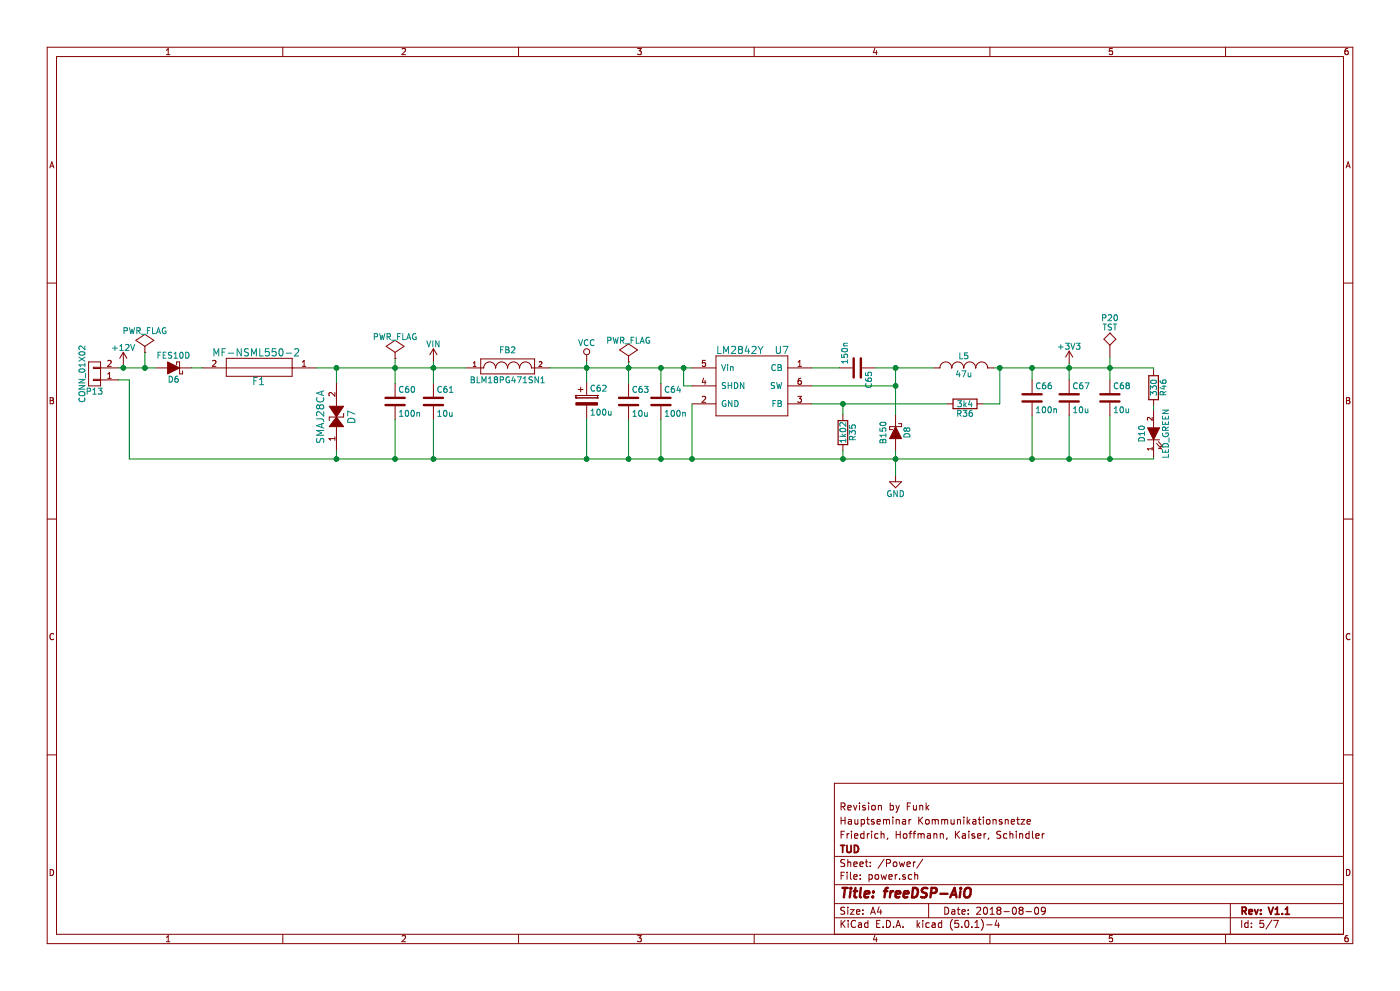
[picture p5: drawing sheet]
EESchema Schematic File Version 4
LIBS:smd_aio-cache
EELAYER 26 0
EELAYER END
$Descr A4 11693 8268
encoding utf-8
Sheet 5 7
Title "freeDSP-AiO"
Date "2018-08-09"
Rev "V1.1"
Comp "TUD"
Comment1 "Friedrich, Hoffmann, Kaiser, Schindler"
Comment2 "Hauptseminar Kommunikationsnetze"
Comment3 "Revision by Funk"
Comment4 ""
$EndDescr
$Comp
L smd_aio-rescue:LM284x U7
U 1 1
P 6280 3220
F 0 "U7" H 6530 3520 60  0000 C CNN
F 1 "LM2842Y" H 6180 3520 60  0000 C CNN
F 2 "fdsp_housing:SOT23-6_1.7x3.0mm_Pitch0.95mm" H 6330 3220 60  0001 C CNN
F 3 "" H 6330 3220 60  0000 C CNN
	1    6280 3220
	1    0    0    -1  
$EndComp
$Comp
L smd_aio-rescue:CONN_01X02 P13
U 1 1
P 790 3120
F 0 "P13" H 790 3270 50  0000 C CNN
F 1 "CONN_01X02" V 890 3120 50  0000 C CNN
F 2 "fdsp_connector:RIACON101-2" H 790 3120 60  0001 C CNN
F 3 "" H 790 3120 60  0000 C CNN
	1    790  3120
	-1   0    0    1   
$EndComp
$Comp
L smd_aio-rescue:D_Schottky D6
U 1 1
P 1450 3070
F 0 "D6" H 1450 3170 50  0000 C CNN
F 1 "FES10D" H 1450 2970 50  0000 C CNN
F 2 "FES10D:FES10D" H 1450 3070 60  0001 C CNN
F 3 "" H 1450 3070 60  0000 C CNN
	1    1450 3070
	-1   0    0    1   
$EndComp
$Comp
L smd_aio-rescue:0ZCJ0050AF2E F1
U 1 1
P 2390 2940
F 0 "F1" H 2160 2700 60  0000 C CNN
F 1 "MF-NSML550-2" H 2140 2940 60  0000 C CNN
F 2 "fdsp_resistor:R_1206_HandSoldering" H 2140 2940 60  0001 C CNN
F 3 "" H 2140 2940 60  0001 C CNN
	1    2390 2940
	1    0    0    -1  
$EndComp
$Comp
L smd_aio-rescue:SMAJ28A D7
U 1 1
P 2940 3480
F 0 "D7" H 2940 3480 60  0000 C CNN
F 1 "SMAJ28CA" H 2940 3220 60  0000 C CNN
F 2 "fdsp_diode:SMA" H 2940 3480 60  0001 C CNN
F 3 "" H 2940 3480 60  0001 C CNN
	1    2940 3480
	0    1    1    0   
$EndComp
$Comp
L smd_aio-rescue:C C60
U 1 1
P 3300 3350
F 0 "C60" H 3325 3450 50  0000 L CNN
F 1 "100n" H 3325 3250 50  0000 L CNN
F 2 "fdsp_capacitor:C_1206_HandSoldering" H 3338 3200 30  0001 C CNN
F 3 "" H 3300 3350 60  0000 C CNN
	1    3300 3350
	1    0    0    -1  
$EndComp
$Comp
L smd_aio-rescue:C C61
U 1 1
P 3620 3350
F 0 "C61" H 3645 3450 50  0000 L CNN
F 1 "10u" H 3645 3250 50  0000 L CNN
F 2 "fdsp_capacitor:C_1206_HandSoldering" H 3658 3200 30  0001 C CNN
F 3 "" H 3620 3350 60  0000 C CNN
	1    3620 3350
	1    0    0    -1  
$EndComp
$Comp
L smd_aio-rescue:FILTER FB2
U 1 1
P 4240 3070
F 0 "FB2" H 4240 3220 50  0000 C CNN
F 1 "BLM18PG471SN1" H 4240 2970 50  0000 C CNN
F 2 "fdsp_resistor:R_0603_HandSoldering" H 4240 3070 50  0001 C CNN
F 3 "" H 4240 3070 50  0000 C CNN
	1    4240 3070
	1    0    0    -1  
$EndComp
$Comp
L smd_aio-rescue:CP C62
U 1 1
P 4900 3340
F 0 "C62" H 4925 3440 50  0000 L CNN
F 1 "100u" H 4925 3240 50  0000 L CNN
F 2 "fdsp_capacitor:C_Radial_D6.3_L11.2_P2.5" H 4938 3190 30  0001 C CNN
F 3 "" H 4900 3340 60  0000 C CNN
	1    4900 3340
	1    0    0    -1  
$EndComp
$Comp
L smd_aio-rescue:C C63
U 1 1
P 5250 3350
F 0 "C63" H 5275 3450 50  0000 L CNN
F 1 "10u" H 5275 3250 50  0000 L CNN
F 2 "fdsp_capacitor:C_1206_HandSoldering" H 5288 3200 30  0001 C CNN
F 3 "" H 5250 3350 60  0000 C CNN
	1    5250 3350
	1    0    0    -1  
$EndComp
$Comp
L smd_aio-rescue:C C64
U 1 1
P 5520 3350
F 0 "C64" H 5545 3450 50  0000 L CNN
F 1 "100n" H 5545 3250 50  0000 L CNN
F 2 "fdsp_capacitor:C_1206_HandSoldering" H 5558 3200 30  0001 C CNN
F 3 "" H 5520 3350 60  0000 C CNN
	1    5520 3350
	1    0    0    -1  
$EndComp
$Comp
L smd_aio-rescue:C C65
U 1 1
P 7160 3070
F 0 "C65" H 7185 3170 50  0000 L CNN
F 1 "150n" H 6940 2970 50  0000 L CNN
F 2 "fdsp_capacitor:C_1206_HandSoldering" H 7198 2920 30  0001 C CNN
F 3 "" H 7160 3070 60  0000 C CNN
	1    7160 3070
	0    1    1    0   
$EndComp
$Comp
L smd_aio-rescue:R R35
U 1 1
P 7040 3610
F 0 "R35" V 7120 3610 50  0000 C CNN
F 1 "1k02" V 7040 3610 50  0000 C CNN
F 2 "fdsp_resistor:R_1206_HandSoldering" V 6970 3610 30  0001 C CNN
F 3 "" H 7040 3610 30  0000 C CNN
	1    7040 3610
	1    0    0    -1  
$EndComp
$Comp
L smd_aio-rescue:D_Schottky D8
U 1 1
P 7480 3610
F 0 "D8" H 7480 3710 50  0000 C CNN
F 1 "B150" H 7480 3510 50  0000 C CNN
F 2 "fdsp_diode:SMA" H 7480 3610 60  0001 C CNN
F 3 "" H 7480 3610 60  0000 C CNN
	1    7480 3610
	0    1    1    0   
$EndComp
$Comp
L smd_aio-rescue:Inductor L5
U 1 1
P 8050 3070
F 0 "L5" H 8050 3170 50  0000 C CNN
F 1 "47u" H 8050 3020 50  0000 C CNN
F 2 "Choke_SMD_10:Choke_SMD_10.1x10.0" H 8050 3070 50  0001 C CNN
F 3 "" H 8050 3070 50  0000 C CNN
	1    8050 3070
	1    0    0    -1  
$EndComp
$Comp
L smd_aio-rescue:R R36
U 1 1
P 8060 3370
F 0 "R36" V 8140 3370 50  0000 C CNN
F 1 "3k4" V 8060 3370 50  0000 C CNN
F 2 "fdsp_resistor:R_1206_HandSoldering" V 7990 3370 30  0001 C CNN
F 3 "" H 8060 3370 30  0000 C CNN
	1    8060 3370
	0    1    1    0   
$EndComp
$Comp
L smd_aio-rescue:C C66
U 1 1
P 8620 3320
F 0 "C66" H 8645 3420 50  0000 L CNN
F 1 "100n" H 8645 3220 50  0000 L CNN
F 2 "fdsp_capacitor:C_1206_HandSoldering" H 8658 3170 30  0001 C CNN
F 3 "" H 8620 3320 60  0000 C CNN
	1    8620 3320
	1    0    0    -1  
$EndComp
$Comp
L smd_aio-rescue:C C67
U 1 1
P 8930 3320
F 0 "C67" H 8955 3420 50  0000 L CNN
F 1 "10u" H 8955 3220 50  0000 L CNN
F 2 "fdsp_capacitor:C_1206_HandSoldering" H 8968 3170 30  0001 C CNN
F 3 "" H 8930 3320 60  0000 C CNN
	1    8930 3320
	1    0    0    -1  
$EndComp
$Comp
L smd_aio-rescue:C C68
U 1 1
P 9270 3320
F 0 "C68" H 9295 3420 50  0000 L CNN
F 1 "10u" H 9295 3220 50  0000 L CNN
F 2 "fdsp_capacitor:C_1206_HandSoldering" H 9308 3170 30  0001 C CNN
F 3 "" H 9270 3320 60  0000 C CNN
	1    9270 3320
	1    0    0    -1  
$EndComp
$Comp
L smd_aio-rescue:+3V3 #PWR0107
U 1 1
P 8930 3030
F 0 "#PWR0107" H 8930 2880 50  0001 C CNN
F 1 "+3V3" H 8930 3170 50  0000 C CNN
F 2 "" H 8930 3030 60  0000 C CNN
F 3 "" H 8930 3030 60  0000 C CNN
	1    8930 3030
	1    0    0    -1  
$EndComp
Wire Wire Line
	990  3070 1030 3070
Wire Wire Line
	2640 3070 2810 3070
Wire Wire Line
	4590 3070 4900 3070
Wire Wire Line
	990  3170 1080 3170
Wire Wire Line
	1080 3170 1080 3830
Wire Wire Line
	1080 3830 2810 3830
Wire Wire Line
	2810 3760 2810 3830
Connection ~ 2810 3830
Wire Wire Line
	3300 3500 3300 3830
Connection ~ 3300 3830
Wire Wire Line
	3300 2990 3300 3070
Connection ~ 3300 3070
Wire Wire Line
	3620 3500 3620 3830
Connection ~ 3620 3830
Wire Wire Line
	3620 3010 3620 3070
Connection ~ 3620 3070
Wire Wire Line
	4900 3490 4900 3830
Connection ~ 4900 3830
Wire Wire Line
	4900 3010 4900 3070
Connection ~ 4900 3070
Wire Wire Line
	5250 3500 5250 3830
Connection ~ 5250 3830
Wire Wire Line
	5250 3020 5250 3070
Connection ~ 5250 3070
Wire Wire Line
	5520 3500 5520 3830
Connection ~ 5520 3830
Wire Wire Line
	5520 3200 5520 3070
Connection ~ 5520 3070
Wire Wire Line
	6780 3070 7010 3070
Wire Wire Line
	5780 3370 5780 3830
Connection ~ 5780 3830
Wire Wire Line
	5780 3220 5710 3220
Wire Wire Line
	5710 3220 5710 3070
Connection ~ 5710 3070
Wire Wire Line
	6780 3220 7480 3220
Wire Wire Line
	7480 3070 7480 3220
Connection ~ 7480 3070
Wire Wire Line
	7310 3070 7480 3070
Connection ~ 7480 3220
Wire Wire Line
	6780 3370 7040 3370
Wire Wire Line
	7040 3460 7040 3370
Connection ~ 7040 3370
Wire Wire Line
	8300 3070 8350 3070
Wire Wire Line
	8210 3370 8350 3370
Wire Wire Line
	8350 3370 8350 3070
Connection ~ 8350 3070
Wire Wire Line
	8620 3170 8620 3070
Connection ~ 8620 3070
Wire Wire Line
	8930 3030 8930 3070
Connection ~ 8930 3070
Wire Wire Line
	9270 2980 9270 3070
Wire Wire Line
	9270 3830 9270 3470
Wire Wire Line
	8620 3470 8620 3830
Connection ~ 8620 3830
Wire Wire Line
	8930 3470 8930 3830
Connection ~ 8930 3830
$Comp
L smd_aio-rescue:GND #PWR0108
U 1 1
P 7480 3970
F 0 "#PWR0108" H 7480 3720 50  0001 C CNN
F 1 "GND" H 7480 3820 50  0000 C CNN
F 2 "" H 7480 3970 60  0000 C CNN
F 3 "" H 7480 3970 60  0000 C CNN
	1    7480 3970
	1    0    0    -1  
$EndComp
Wire Wire Line
	7480 3760 7480 3830
Connection ~ 7480 3830
Wire Wire Line
	7040 3760 7040 3830
Connection ~ 7040 3830
$Comp
L smd_aio-rescue:VCC #PWR0109
U 1 1
P 4900 3010
F 0 "#PWR0109" H 4900 2860 50  0001 C CNN
F 1 "VCC" H 4900 3160 50  0000 C CNN
F 2 "" H 4900 3010 60  0000 C CNN
F 3 "" H 4900 3010 60  0000 C CNN
	1    4900 3010
	1    0    0    -1  
$EndComp
$Comp
L smd_aio-rescue:PWR_FLAG #FLG0110
U 1 1
P 5250 3020
F 0 "#FLG0110" H 5250 3115 50  0001 C CNN
F 1 "PWR_FLAG" H 5250 3200 50  0000 C CNN
F 2 "" H 5250 3020 50  0000 C CNN
F 3 "" H 5250 3020 50  0000 C CNN
	1    5250 3020
	1    0    0    -1  
$EndComp
$Comp
L smd_aio-rescue:+12V #PWR0111
U 1 1
P 1030 3040
F 0 "#PWR0111" H 1030 2890 50  0001 C CNN
F 1 "+12V" H 1030 3180 50  0000 C CNN
F 2 "" H 1030 3040 60  0000 C CNN
F 3 "" H 1030 3040 60  0000 C CNN
	1    1030 3040
	1    0    0    -1  
$EndComp
$Comp
L smd_aio-rescue:PWR_FLAG #FLG0112
U 1 1
P 1210 2940
F 0 "#FLG0112" H 1210 3035 50  0001 C CNN
F 1 "PWR_FLAG" H 1210 3120 50  0000 C CNN
F 2 "" H 1210 2940 50  0000 C CNN
F 3 "" H 1210 2940 50  0000 C CNN
	1    1210 2940
	1    0    0    -1  
$EndComp
Wire Wire Line
	1030 3040 1030 3070
Connection ~ 1030 3070
Wire Wire Line
	1210 2940 1210 3070
Connection ~ 1210 3070
Wire Wire Line
	1600 3070 1690 3070
$Comp
L smd_aio-rescue:VIN #PWR0113
U 1 1
P 3620 3010
F 0 "#PWR0113" H 3620 2860 50  0001 C CNN
F 1 "VIN" H 3620 3150 50  0000 C CNN
F 2 "" H 3620 3010 60  0000 C CNN
F 3 "" H 3620 3010 60  0000 C CNN
	1    3620 3010
	1    0    0    -1  
$EndComp
$Comp
L smd_aio-rescue:PWR_FLAG #FLG0114
U 1 1
P 3300 2990
F 0 "#FLG0114" H 3300 3085 50  0001 C CNN
F 1 "PWR_FLAG" H 3300 3170 50  0000 C CNN
F 2 "" H 3300 2990 50  0000 C CNN
F 3 "" H 3300 2990 50  0000 C CNN
	1    3300 2990
	1    0    0    -1  
$EndComp
Wire Wire Line
	2810 3190 2810 3070
Connection ~ 2810 3070
$Comp
L smd_aio-rescue:LED D10
U 1 1
P 9635 3620
F 0 "D10" H 9635 3720 50  0000 C CNN
F 1 "LED_GREEN" H 9635 3520 50  0000 C CNN
F 2 "fdsp_resistor:R_1206_HandSoldering" H 9635 3620 60  0001 C CNN
F 3 "" H 9635 3620 60  0000 C CNN
	1    9635 3620
	0    -1   -1   0   
$EndComp
$Comp
L smd_aio-rescue:R R46
U 1 1
P 9635 3235
F 0 "R46" V 9715 3235 50  0000 C CNN
F 1 "330" V 9635 3235 50  0000 C CNN
F 2 "fdsp_resistor:R_1206_HandSoldering" V 9565 3235 30  0001 C CNN
F 3 "" H 9635 3235 30  0000 C CNN
	1    9635 3235
	1    0    0    -1  
$EndComp
Wire Wire Line
	9635 3070 9635 3085
Connection ~ 9270 3070
Wire Wire Line
	9635 3830 9635 3820
Connection ~ 9270 3830
Wire Wire Line
	9635 3385 9635 3420
$Comp
L smd_aio-rescue:TST P20
U 1 1
P 9270 2980
F 0 "P20" H 9270 3280 50  0000 C BNN
F 1 "TST" H 9270 3230 50  0000 C CNN
F 2 "fdsp_misc:Measurement_Point_Round-SMD-Pad_Small" H 9270 2980 50  0001 C CNN
F 3 "" H 9270 2980 50  0000 C CNN
	1    9270 2980
	1    0    0    -1  
$EndComp
Wire Wire Line
	2810 3830 3300 3830
Wire Wire Line
	3300 3830 3620 3830
Wire Wire Line
	3300 3070 3620 3070
Wire Wire Line
	3300 3070 3300 3200
Wire Wire Line
	3620 3830 4900 3830
Wire Wire Line
	3620 3070 3620 3200
Wire Wire Line
	3620 3070 3890 3070
Wire Wire Line
	4900 3830 5250 3830
Wire Wire Line
	4900 3070 5250 3070
Wire Wire Line
	4900 3070 4900 3190
Wire Wire Line
	5250 3830 5520 3830
Wire Wire Line
	5250 3070 5250 3200
Wire Wire Line
	5250 3070 5520 3070
Wire Wire Line
	5520 3830 5780 3830
Wire Wire Line
	5520 3070 5710 3070
Wire Wire Line
	5780 3830 7040 3830
Wire Wire Line
	5710 3070 5780 3070
Wire Wire Line
	7480 3070 7800 3070
Wire Wire Line
	7480 3220 7480 3460
Wire Wire Line
	7040 3370 7910 3370
Wire Wire Line
	8350 3070 8620 3070
Wire Wire Line
	8620 3070 8930 3070
Wire Wire Line
	8930 3070 8930 3170
Wire Wire Line
	8930 3070 9270 3070
Wire Wire Line
	8620 3830 8930 3830
Wire Wire Line
	8930 3830 9270 3830
Wire Wire Line
	7480 3830 7480 3970
Wire Wire Line
	7480 3830 8620 3830
Wire Wire Line
	7040 3830 7480 3830
Wire Wire Line
	1030 3070 1210 3070
Wire Wire Line
	1210 3070 1300 3070
Wire Wire Line
	2810 3070 3300 3070
Wire Wire Line
	9270 3070 9270 3170
Wire Wire Line
	9270 3070 9635 3070
Wire Wire Line
	9270 3830 9635 3830
$EndSCHEMATC
